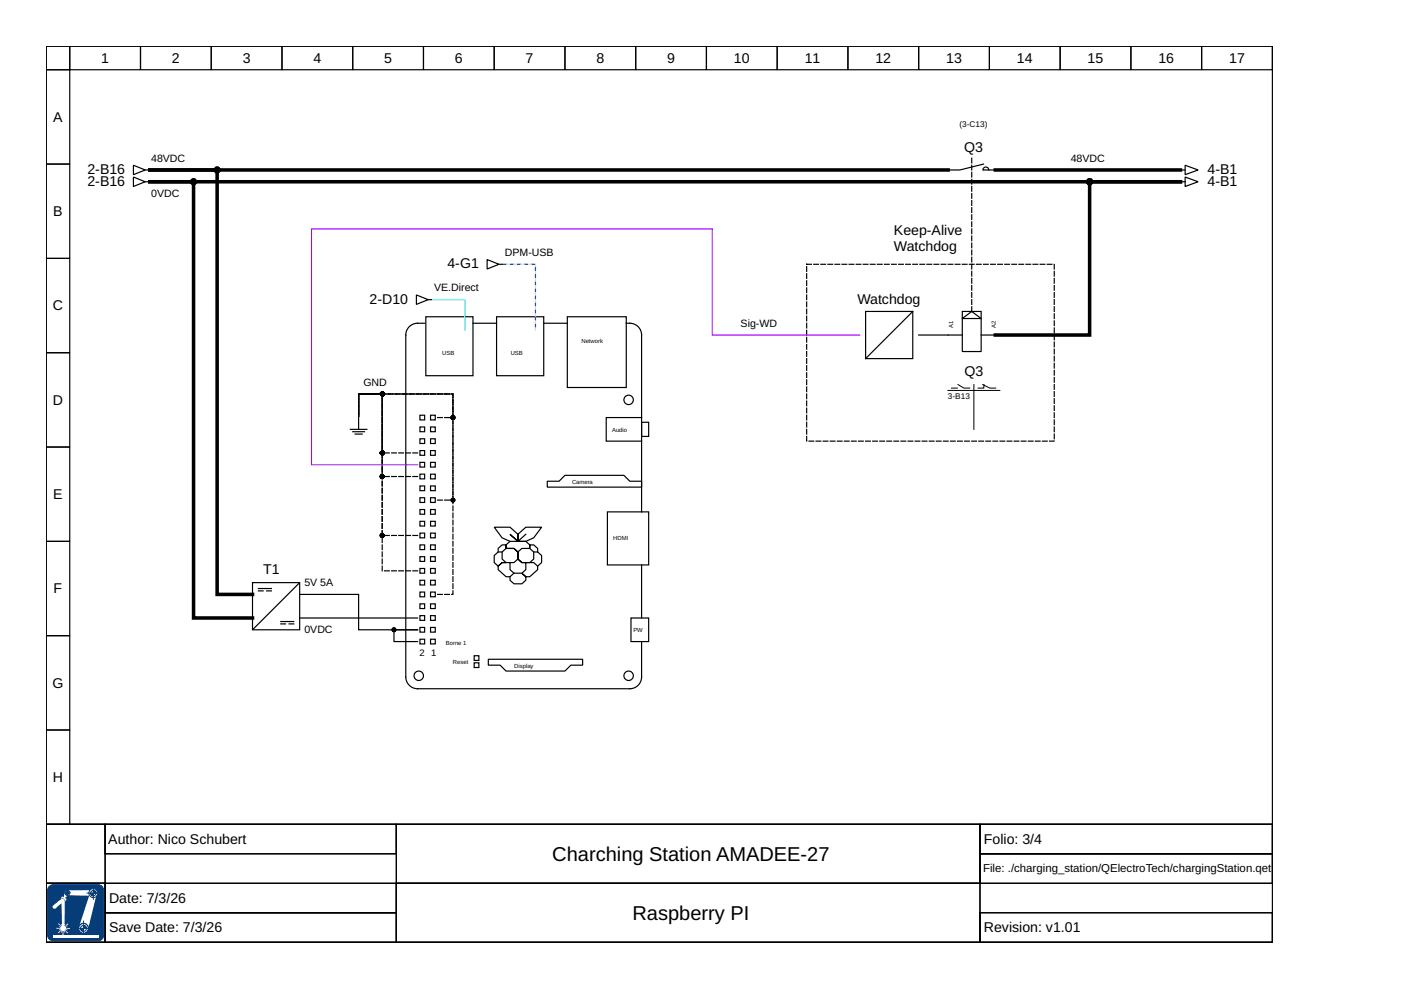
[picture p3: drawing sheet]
<svg xmlns="http://www.w3.org/2000/svg" width="297mm" height="210mm" viewBox="0 0 297 210" stroke-linecap="round" stroke-linejoin="round" font-family="sans-serif">
<g fill="none" stroke="#000" stroke-width=".25">
<path d="M9.8 9.8h260v165h-260zM9.8 9.8h5v5h-5zM9.8 14.8h5v20h-5zM14.8 9.8h15v5h-15zM29.8 9.8h15v5h-15zM44.8 9.8h15v5h-15zM59.8 9.8h15v5h-15zM74.8 9.8h15v5h-15zM89.8 9.8h15v5h-15zM104.8 9.8h15v5h-15zM119.8 9.8h15v5h-15zM134.8 9.8h15v5h-15z"/>
<path d="M149.8 9.8h15v5h-15zM164.8 9.8h15v5h-15zM179.8 9.8h15v5h-15zM194.8 9.8h15v5h-15zM209.8 9.8h15v5h-15zM224.8 9.8h15v5h-15zM239.8 9.8h15v5h-15zM254.8 9.8h15v5h-15zM9.8 34.8h5v20h-5zM9.8 54.8h5v20h-5zM9.8 74.8h5v20h-5zM9.8 94.8h5v20h-5z"/>
<path d="M9.8 114.8h5v20h-5zM9.8 134.8h5v20h-5zM9.8 154.8h5v20h-5zM9.8 174.8h260v25h-260zM9.8 174.8h12.5v12.5h-12.5zM22.3 174.8h61.7v6.2h-61.7zM84 174.8h123.8v12.5h-123.8zM207.8 174.8h62v6.2h-62zM9.8 187.3h12.5v12.5h-12.5zM207.8 181h62v6.3h-62z"/>
</g>
<path d="M10.3 188.1l.6-.5h.4h9.5a1.19 1.19 0 0 1 1.2 1.2v9.5a1.19 1.19 0 0 1-1.2 1.2h-9.5a1.19 1.19 0 0 1-1.2-1.2v-9.5z" fill-rule="evenodd" fill="#063d79"/>
<path d="M10.3 188.1l.6-.5h.4h9.5a1.19 1.19 0 0 1 1.2 1.2v9.5a1.19 1.19 0 0 1-1.2 1.2h-9.5a1.19 1.19 0 0 1-1.2-1.2v-9.5z" fill="none" stroke="#063d79" stroke-width=".21"/>
<path d="M11.2 198.4h9.7v.5h-9.7z" fill="#fff"/>
<g fill="#fff">
<path d="M13.7 189l.5-.2 4.9-.1a.91 .91 0 0 1 1.3 0 .91 .91 0 0 1 0 1.3l-1.7 7a.99 .99 0 0 1-1.3 .8 .99 .99 0 0 1-.6-1.4l2.1-6.5-4.5-.1-.6 .6 .3 .2-.3 .6a.57 .57 0 0 0-.3-.7 .57 .57 0 0 0-.7 .1l.4-.5 .3 .1z" fill-rule="evenodd"/>
<path d="M11.3 192l1.6-1.3 .6-.1a2.03 2.03 0 0 1 .2 1.8v3.6h.1l-.1 .3 .1 .1 .5-.6 .2 .1-.6 .6h.4l-.3 .1v.2h.8v.2l-.8-.1 .3 .3-.4-.1-.1 .1 .6 .6-.1 .1-.5-.6-.1 .1v.3l-.1-.3h-.2l.1 .8h-.3l.1-.8h-.1l-.2 .3 .1-.3-.1-.1-.6 .6-.1-.2 .6-.5h-.4l.3-.2v-.1h-.8v-.2l.8 .1-.3-.3 .3 .1 .1-.2-.6-.5 .2-.1 .5 .6 .1-.1-.1-.3 .1 .1v-4.6l-1.3 1.1-.6-.1-.1-.2z" fill-rule="evenodd"/>
</g>
<g fill="none" stroke="#063d79" stroke-width=".21">
<path d="M18.4 189.4h2.3M19.8 188.4v2.4"/>
<circle cx="19.8" cy="189.4" r=".95"/>
<circle cx="19.8" cy="189.4" r=".57"/>
</g>
<path d="M19.2 189.4h.6v.6a.61 .61 0 0 1-.6-.6z" fill-rule="evenodd" fill="#063d79"/>
<path d="M19.2 189.4h.6v.6a.61 .61 0 0 1-.6-.6z" fill="none" stroke="#063d79" stroke-width=".21"/>
<path d="M19.8 188.8a.61 .61 0 0 1 .6 .6h-.6z" fill-rule="evenodd" fill="#063d79"/>
<g fill="none" stroke="#063d79" stroke-width=".21">
<path d="M13.7 189.3h1.3M14.3 188.8v1.3M19.8 188.8a.61 .61 0 0 1 .6 .6h-.6z"/>
<circle cx="14.3" cy="189.3" r=".52"/>
<circle cx="14.3" cy="189.3" r=".31"/>
</g>
<path d="M14 189.3h.3v.3z" fill-rule="evenodd" fill="#063d79"/>
<path d="M14 189.3h.3v.3z" fill="none" stroke="#063d79" stroke-width=".21"/>
<path d="M14.3 189l.3 .3h-.3z" fill-rule="evenodd" fill="#063d79"/>
<g fill="none" stroke="#063d79" stroke-width=".21">
<path d="M14.3 189l.3 .3h-.3z"/>
<circle cx="17.7" cy="196.8" r=".63"/>
</g>
<circle cx="17.7" cy="196.8" r="1.06" fill="none" stroke="#063d79" stroke-width=".27"/>
<path d="M17.1 196.8h.6v.7a.62 .62 0 0 1-.6-.7z" fill-rule="evenodd" fill="#063d79"/>
<path d="M17.1 196.8h.6v.7a.62 .62 0 0 1-.6-.7z" fill="none" stroke="#063d79" stroke-width=".21"/>
<path d="M17.7 196.2a.62 .62 0 0 1 .6 .6h-.6z" fill-rule="evenodd" fill="#063d79"/>
<path d="M16.8 196.8h2.3M17.7 196.2a.62 .62 0 0 1 .6 .6h-.6zM17.7 195.2v2.6" fill="none" stroke="#063d79" stroke-width=".21"/>
<g fill="none" stroke="#000" stroke-width=".25">
<path d="M28.3 35l2.5 1-2.5 1zM28.3 37.5l2.5 1-2.5 1zM30.8 36h.7M30.8 38.5h.7M208.4 36a.62 .62 0 0 1 .6-.6 .62 .62 0 0 1 .6 .6M208.5 34.8l-5 1.2h-2.5M208.5 36h2.5M250.5 36h.8M250.5 38.5h.8M251.3 37.5l2.7 1-2.7 1zM251.3 35l2.7 1-2.7 1zM103.3 55l2.5 1-2.5 1z"/>
<path d="M105.8 56h.7M88.3 62.5l2.5 1-2.5 1zM90 68.5a3.5 3.5 0 0 0-3.4 1l-.5 1-.1 .5v72.5a2.5 2.5 0 0 0 2.5 2.5h45a2.5 2.5 0 0 0 2.5-2.5v-7.5M90.3 67.2h10v12.5h-10zM90.8 63.5h.7M100.3 68.5h5M105.3 67.2h10v12.5h-10zM115.3 68.5h5M120.3 67.2h12.5v15h-12.5zM132.8 68.5a2.64 2.64 0 0 1 3.2 2.5v17.5M183.5 66h10v10h-10zM193.5 66l-10 10"/>
<path d="M204 66h4v1.5h-4zM204 67.5l2-1.5 2 1.5v7h-4zM204 71h-9.2M208 71h3M74.3 91h3.5M74.8 91.5h2.5M75.3 92h1.5M76 88.5v2.5M89 98h1v1h-1zM89 95.5h1v1h-1zM89 93h1v1h-1zM89 90.5h1v1h-1z"/>
<path d="M89 88h1v1h-1zM91.3 98h1v1h-1zM91.3 95.5h1v1h-1zM91.3 93h1v1h-1zM91.3 90.5h1v1h-1zM91.3 88h1v1h-1zM128.5 88.5h7.5v5h-7.5zM136 89.5h1.5v3h-1.5zM136 93.5v15M89 118h1v1h-1zM89 115.5h1v1h-1zM89 113h1v1h-1z"/>
<path d="M89 110.5h1v1h-1zM89 108h1v1h-1zM89 105.5h1v1h-1zM89 103h1v1h-1zM89 100.5h1v1h-1zM91.3 118h1v1h-1zM91.3 115.5h1v1h-1zM91.3 113h1v1h-1zM91.3 110.5h1v1h-1zM91.3 108h1v1h-1zM91.3 105.5h1v1h-1zM91.3 103h1v1h-1z"/>
<path d="M91.3 100.5h1v1h-1zM105.6 117v-.7l.9-.8h.8v.8v-.8l.8-.7h3.4l.8 .7v.8v-.8h.9l.8 .8v.7M106.5 117h-.9l-.8 .8v1.5l.8 .7 .9-.7h.8h-.8l-.9 .7v.8l1.7 1.5h.8l.9-.8M107.3 116.3h1.7l.8 .7v1.5v-1.5l.8-.7h1.7l.9 .7v1.5l-.9 .8h-1.7l-.8-.8-.8 .8h-1.7l-.8-.8v-1.5l.8-.7h1.7l.8 .7v1.5l.8 .8h.9v1.5l-.9 .7h-1.6l-.9-.7v-1.5M111.5 119.3h1.7l.8 .7v.8l-1.7 1.5h-.8l-.9-.8 .9 .8v.7l-.9 .8h-1.6l-.9-.8v-.7M111.5 113.3l-1.7 1.5-1.7-1.5 1.7 1.5v-1.5v1.5h1.7l1.7-.8 1.6-2.2h-3.3l-1.7 1.5-1.7-1.5h-3.3l1.7 2.2 1.6 .8M113.2 117h.8l.8 .8v1.5l-.8 .7M116 102h2.5l1.3-1.2h12.5l1.2 1.2h2.5v1.3h-20zM128.8 108.5h8.7v11.3h-8.7zM136 119.8v11.2M53.5 123.5h10v10h-10zM54.8 125.3h1"/>
<path d="M54.8 124.8h2.7M56.5 125.3h1M59.5 132.3h1M59.5 131.8h2.8M61.3 132.3h1M63.4 123.6l-9.8 9.8M63.5 126h12.5v7.5h12.5h-5v2.5h5M63.5 131h25M89 135.5h1v1h-1zM89 133h1v1h-1zM89 130.5h1v1h-1zM89 128h1v1h-1z"/>
<path d="M89 125.5h1v1h-1zM89 123h1v1h-1zM89 120.5h1v1h-1zM91.3 135.5h1v1h-1zM91.3 133h1v1h-1zM91.3 130.5h1v1h-1zM91.3 128h1v1h-1zM91.3 125.5h1v1h-1zM91.3 123h1v1h-1zM91.3 120.5h1v1h-1zM100.5 139h1v1h-1zM103.5 139.8h20v1.2h-2.5l-1.2 1.3h-12.5l-1.3-1.3h-2.5z"/>
<path d="M133.8 131h3.7v5h-3.7zM100.5 140.5h1v1h-1zM9.8 187.3h12.5v12.5h-12.5zM22.3 187.3h61.7v6.2h-61.7zM22.3 193.5h61.7v6.3h-61.7zM84 187.3h123.8v12.5h-123.8zM207.8 193.5h62v6.3h-62z"/>
<circle cx="133.3" cy="84.8" r="1"/>
<circle cx="88.8" cy="143.3" r="1"/>
<circle cx="133.3" cy="143.3" r="1"/>
</g>
<path d="M171 56h52.5v37.5h-52.5zM206 66v-32.5M88.5 96h-7.5v-12.5h-5v4.8M92.8 88.5h3.2v-5h-20v4.8M88.5 101h-7.5v-17.5h-5v4.8M88.5 113.5h-7.5v-30h-5v4.8M92.8 106h3.2v-22.5h-20v4.8M88.5 121h-7.5v-37.5h-5v4.8M92.8 126h3.2v-42.5h-20v4.8" fill="none" stroke="#000" stroke-width=".25" stroke-dasharray="1 .5"/>
<path d="M201 82.8h11M201.7 82.3h1.3M203.1 81.5l1.3 .8h1.2M206.5 81.5v9.5M208.4 81.5l1.5 .8h1.2M208.6 81.5v.8h-1.2" fill="none" stroke="#000" stroke-width=".21"/>
<path d="M201 36h-169.2h14.2v90h7.5M211 36h39.3M211 71h20v-32.5h19.3h-218.5h9.2v92.5h12.5" fill="none" stroke="#000" stroke-width=".75"/>
<path d="M91.8 63.5h6.7v6.5" fill="none" stroke="#0ff" stroke-width=".25"/>
<path d="M106.8 56h6.7v14" fill="none" stroke="#dadada" stroke-width=".25"/>
<path d="M106.8 56h6.7v14" fill="none" stroke="#05f" stroke-width=".25" stroke-dasharray=".5 1"/>
<g fill="#000" stroke="#000" stroke-width=".75">
<circle cx="41" cy="38.5" r=".38"/>
<circle cx="46" cy="36" r=".38"/>
<circle cx="231" cy="38.5" r=".38"/>
</g>
<g fill="#000" stroke="#000" stroke-width=".25">
<circle cx="81" cy="96" r=".38"/>
<circle cx="81" cy="83.5" r=".38"/>
<circle cx="96" cy="88.5" r=".38"/>
<circle cx="81" cy="101" r=".38"/>
<circle cx="81" cy="113.5" r=".38"/>
<circle cx="96" cy="106" r=".38"/>
<circle cx="83.5" cy="133.5" r=".38"/>
</g>
<path d="M182.3 71h-31.3v-22.5h-85v50h22.5" fill="none" stroke="#a0f" stroke-width=".25"/>
<g font-size="4.2">
<text x="117.1" y="182.5">Charching Station AMADEE-27</text>
<text x="134.1" y="195">Raspberry PI</text>
</g>
<g font-size="3">
<text x="21.5" y="13.3">1</text>
<text x="36.5" y="13.3">2</text>
<text x="51.5" y="13.3">3</text>
<text x="66.4" y="13.3">4</text>
<text x="81.4" y="13.3">5</text>
<text x="96.4" y="13.3">6</text>
<text x="111.4" y="13.3">7</text>
<text x="126.4" y="13.3">8</text>
<text x="141.4" y="13.3">9</text>
<text x="155.6" y="13.3">10</text>
<text x="170.6" y="13.3">11</text>
<text x="185.6" y="13.3">12</text>
<text x="200.6" y="13.3">13</text>
<text x="215.6" y="13.3">14</text>
<text x="230.6" y="13.3">15</text>
<text x="245.6" y="13.3">16</text>
<text x="260.6" y="13.3">17</text>
<text x="11.3" y="25.8">A</text>
<text x="204.4" y="32.2">Q3</text>
<text x="18.5" y="36.9">2-B16</text>
<text x="18.5" y="39.4">2-B16</text>
<text x="256" y="39.4">4-B1</text>
<text x="256" y="36.9">4-B1</text>
<text x="11.3" y="45.8">B</text>
<text x="189.5" y="49.8">Keep-Alive</text>
<text x="189.5" y="53.3">Watchdog</text>
<text x="94.9" y="56.9">4-G1</text>
<text x="11.2" y="65.8">C</text>
<text x="78.4" y="64.4">2-D10</text>
<text x="181.8" y="64.4">Watchdog</text>
<text x="204.5" y="79.8">Q3</text>
<text x="11.2" y="85.8">D</text>
<text x="11.3" y="105.8">E</text>
<text x="11.4" y="125.8">F</text>
<text x="55.8" y="121.8">T1</text>
<text x="11.1" y="145.8">G</text>
<text x="11.2" y="165.8">H</text>
<text x="23" y="178.9">Author: Nico Schubert</text>
<text x="208.6" y="178.9">Folio: 3/4</text>
<text x="23.1" y="191.4">Date: 7/3/26</text>
<text x="23.1" y="197.7">Save Date: 7/3/26</text>
<text x="208.6" y="197.7">Revision: v1.01</text>
</g>
<text font-size="2.4" x="208.4" y="185">File: ./charging_station/QElectroTech/chargingStation.qet</text>
<g font-size="2.2">
<text x="32" y="34.3">48VDC</text>
<text x="227" y="34.3">48VDC</text>
<text x="32" y="41.8">0VDC</text>
<text x="107" y="54.3">DPM-USB</text>
<text x="92" y="61.8">VE.Direct</text>
<text x="157" y="69.3">Sig-WD</text>
<text x="77" y="81.8">GND</text>
<text x="64.5" y="124.3">5V 5A</text>
<text x="64.5" y="134.3">0VDC</text>
</g>
<g font-size="2">
<text x="88.9" y="139">2</text>
<text x="91.4" y="139">1</text>
</g>
<g font-size="1.7">
<text x="203.4" y="27">(3-C13)</text>
<text x="201" y="84.5">3-B13</text>
</g>
<g font-size="1.2">
<text x="202.1" y="69.5" transform="rotate(-90 202.1 69.5)">A1</text>
<text x="211.1" y="69.5" transform="rotate(-90 211.1 69.5)">A2</text>
<text x="93.8" y="75.3">USB</text>
<text x="108.3" y="75.3">USB</text>
<text x="123.3" y="72.8">Network</text>
<text x="129.8" y="91.5">Audio</text>
<text x="121.3" y="102.5">Camera</text>
<text x="130" y="114.5">HDMI</text>
<text x="94.5" y="136.8">Borne 1</text>
<text x="134.3" y="134">PW</text>
<text x="96" y="140.8">Reset</text>
<text x="109" y="141.5">Display</text>
</g>
</svg>
